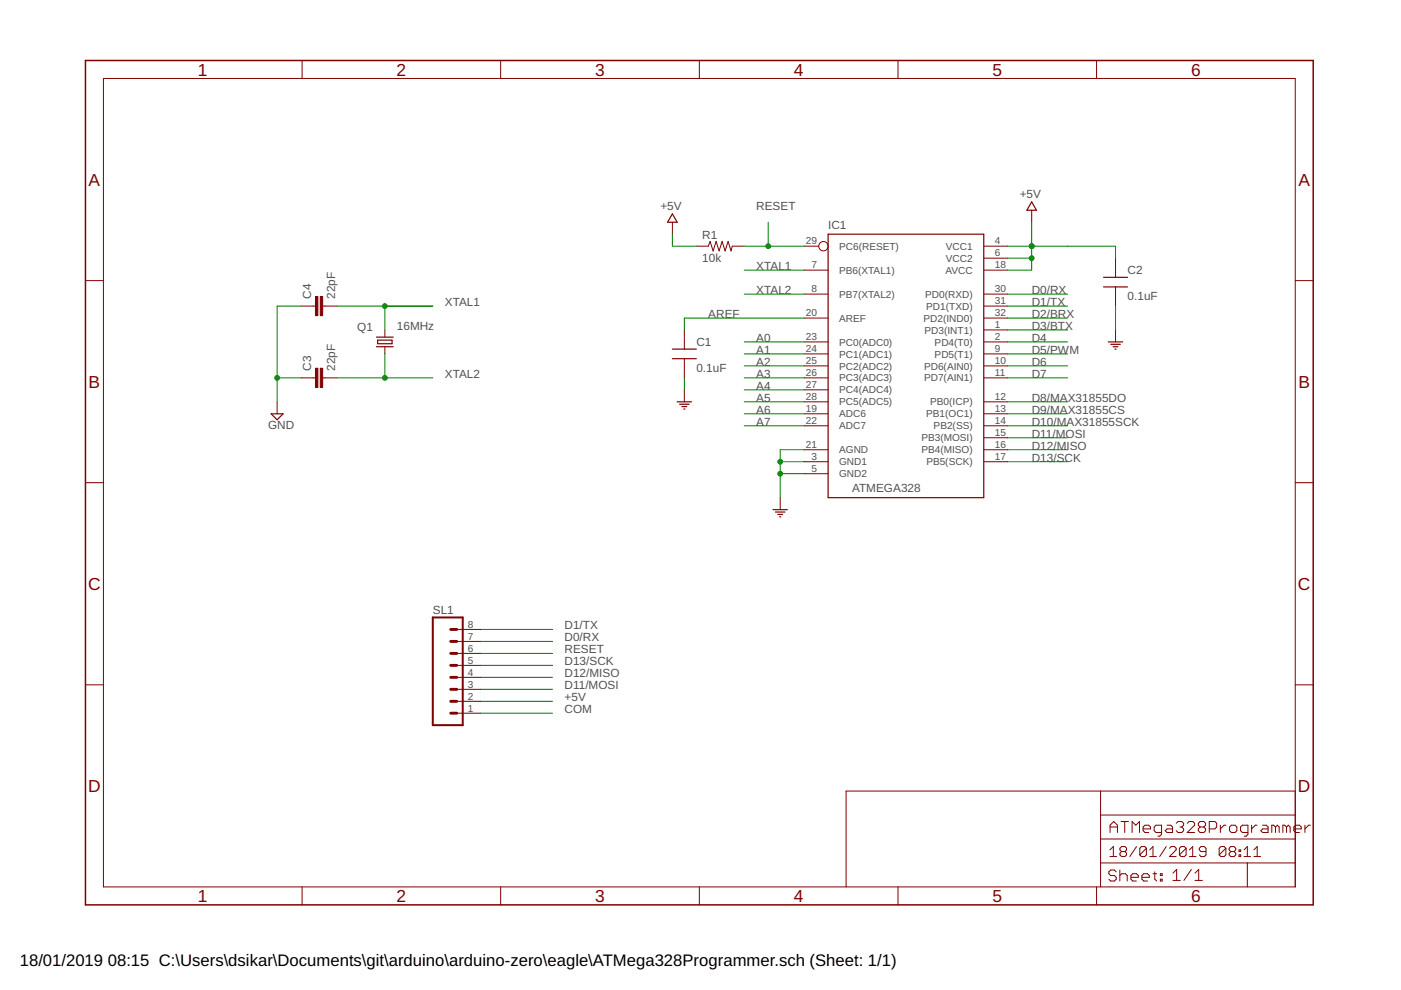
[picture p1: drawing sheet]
<svg xmlns="http://www.w3.org/2000/svg" width="297mm" height="210mm" viewBox="0 0 297 210" stroke-linecap="round" stroke-linejoin="round" font-family="sans-serif">
<g fill="none" stroke="#800000" stroke-width=".21">
<path d="M21.9 16.6h252.7v171.4h-252.7zM64.1 12.8v3.8M106.2 12.8v3.8M148.3 12.8v3.8M190.4 12.8v3.8M232.5 12.8v3.8M18.1 59.5h3.8M142.6 47.1v2.6M147.6 52.2h2.6l.4-1 .6 2 .6-2 .7 2 .6-2 .6 2 .7-2 .6 2 .3-1h2.5M170.5 52.2h3.1M170.5 57.3h5.1M208.6 52.2h5.1"/>
<path d="M208.6 54.7h5.1M208.6 57.3h5.1M218.7 44.6v2.5M236.5 54.7v4.1M274.6 59.5h3.8M63.8 64.9h3.1M68.4 64.9h3.1M81.6 70v1.5M81.6 73.5v1.5M145.1 70v4M145.1 76.1v4M170.5 67.4h5.1"/>
<path d="M170.5 62.4h5.1M170.5 75h5.1M170.5 77.6h5.1M170.5 72.5h5.1M208.6 70h5.1M208.6 67.4h5.1M208.6 64.9h5.1M208.6 62.4h5.1M208.6 75h5.1M208.6 77.6h5.1M208.6 72.5h5.1M236.5 60.8v4.1"/>
<path d="M236.5 70v2.5M58.8 85.2v2.5M63.8 80.1h3.1M68.4 80.1h3.1M145.1 82.7v2.5M170.5 80.1h5.1M170.5 82.7h5.1M170.5 85.2h5.1M170.5 87.7h5.1M170.5 95.4h5.1M170.5 90.3h5.1M170.5 97.9h5.1"/>
<path d="M208.6 80.1h5.1M208.6 85.2h5.1M208.6 87.7h5.1M208.6 95.4h5.1M208.6 90.3h5.1M208.6 97.9h5.1M208.6 92.8h5.1M18.1 102.3h3.8M165.4 105.5v2.6M170.5 100.4h5.1M274.6 102.3h3.8M96.8 138.5h5.1"/>
<path d="M96.8 136h5.1M96.8 133.5h5.1M18.1 145.2h3.8M96.8 151.2h5.1M96.8 148.7h5.1M96.8 146.2h5.1M96.8 143.6h5.1M96.8 141.1h5.1M274.6 145.2h3.8M233.3 167.7v20.3M233.3 177.9h41.3M233.3 172.8h41.3"/>
<path d="M235.4 176.5v-1.5l.7-.8 .8 .8v1.5M235.4 175.3h1.5M237.7 174.2h1.5M238.5 174.2v2.3M240 176.5v-2.3l.8 .8 .8-.8v2.3M241 179.5l-1.5 2.1M242.4 175.7h1.5v-.4l-.4-.3h-.7l-.4 .3v.8l.4 .4h.7M243.1 179.9v1.4l-.4 .3h-.7l-.3-.3M243.1 179.9l-.4-.4h-.7l-.3 .4v1.4M243.1 179.9l-1.4 1.4M246.3 176.5h-1.2l-.4-.4v-.8l.4-.3h1.2v1.9l-.4 .4h-.4M247.3 179.5l-1.4 2.1"/>
<path d="M247.4 175h.8l.4 .3v1.2h-1.2l-.4-.4 .4-.4h1.2M248 179.9l.3-.4h.7l.4 .4v.3l-1.4 1.4h1.4M249.4 174.6l.4-.4h.7l.5 .4v.4l-.5 .3M250.2 175.3h.3M250.5 175.3l.5 .4v.4l-.5 .4h-.7l-.4-.4M251.5 179.9v1.4l-.4 .3h-.7l-.3-.3M251.5 179.9l-.4-.4h-.7l-.3 .4v1.4M251.5 179.9l-1.4 1.4M251.7 174.6l.4-.4h.8l.4 .4v.4l-1.6 1.5h1.6M254.4 175.3h.8M254.4 175.3l-.3-.3v-.4l.3-.4h.8l.4 .4v.4l-.4 .3M254.4 175.3l-.3 .4v.4l.3 .4h.8l.4-.4v-.4l-.4-.4"/>
<path d="M256.4 175.7h1.2l.4-.4v-.7l-.4-.4h-1.2v2.3M258.7 175v1.5M259.9 175h-.4l-.8 .7M259.9 179.9l-.4-.4h-.7l-.3 .4v1.4M259.9 179.9v1.4l-.4 .3h-.7l-.3-.3M259.9 179.9l-1.4 1.4M260.7 175.3l.4-.3h.8l.3 .3v.8l-.3 .4h-.8l-.4-.4zM264.6 176.5h-1.2l-.4-.4v-.8l.4-.3h1.2v1.9l-.4 .4h-.4M265.4 175v1.5M266.5 175h-.4l-.7 .7M267.7 175h.8l.4 .3v1.2h-1.2l-.4-.4 .4-.4h1.2M270.4 175.3l-.4-.3h-.4v1.5"/>
<path d="M270.4 175.3v1.2M270.4 175.3l.4-.3 .4 .3v1.2M272.8 175.3l-.4-.3h-.4v1.5M272.8 175.3v1.2M272.8 175.3l.4-.3 .3 .3v1.2M274.3 175.7h1.6v-.4l-.4-.3h-.8l-.4 .3v.8l.4 .4h.8M274.6 167.7h-95.2v20.3M276.7 175v1.5M277.8 175h-.3l-.8 .7M64.1 188v3.9M106.2 188v3.9M148.3 188v3.9"/>
<path d="M190.4 188v3.9M232.5 188v3.9M233.3 183h41.3M235.3 180.2l.8-.7v2.1M235.3 181.6h1.4M236.7 184.8l-.4-.3h-.8l-.4 .3v.5l.4 .3h.8l.4 .4v.4l-.4 .4h-.8l-.4-.4M237.4 184.5v2.3M237.4 185.6l.4-.3h.8l.4 .3v1.2M237.8 180.6l-.4 .3v.4l.4 .3h.7l.3-.3v-.4l-.3-.3M237.8 180.6l-.4-.4v-.3l.4-.4h.7l.3 .4v.3l-.3 .4M237.8 180.6h.7M239.8 186h1.5v-.4l-.4-.3h-.7l-.4 .3v.8l.4 .4h.7"/>
<path d="M242.1 186h1.6v-.4l-.4-.3h-.8l-.4 .3v.8l.4 .4h.8M243.8 180.2l.7-.7v2.1M243.8 181.6h1.4M244.5 185.3h.7M244.8 184.8v1.6l.4 .4M246 185.3h.4v.3h-.4zM246 186.4h.4v.4h-.4zM248.7 185.1l.8-.8v2.4M248.7 186.7h1.6M252.2 181.6h1.4M252.2 180.2l.7-.7v2.1M252.6 184.3l-1.6 2.4"/>
<path d="M253.4 186.7h1.5M253.4 185.1l.7-.8v2.4M255.7 180.6h-1.1l-.3-.4v-.3l.3-.4h.7l.4 .4v1.4l-.4 .3h-.7l-.3-.3M260.9 180.6l-.3 .3v.4l.3 .3h.7l.4-.3v-.4l-.4-.3M260.9 180.6l-.3-.4v-.3l.3-.4h.7l.4 .4v.3l-.4 .4M260.9 180.6h.7M262.7 181.3h.4v.3h-.4zM262.7 180.2h.4v.4h-.4zM263.8 180.2l.7-.7v2.1M263.8 181.6h1.4M264.5 183v5M265.9 181.6h1.4"/>
<path d="M265.9 180.2l.7-.7v2.1"/>
<circle cx="174.6" cy="52.2" r=".99"/>
</g>
<g fill="none" stroke="#800000" stroke-width=".25">
<path d="M142.6 45.3l1 1.8h-2.1zM175.6 49.7h33v55.8h-33zM218.7 42.8l1.1 1.8h-2.1zM234 58.8h5.1M79.8 73.5h3.6M79.8 71.5h3.6M80.1 72.1h3v.8h-3zM142.6 74h5M142.6 76.1h5M234 60.8h5.1M235 72.5h3M235.5 73h2"/>
<path d="M236 73.5h1M236.4 74h.2M57.5 87.7h2.5l-1.2 1.3zM143.6 85.2h3M144.1 85.7h2M144.6 86.2h1M145 86.7h.2M163.9 108.1h3M164.4 108.6h2M164.9 109.1h1M165.3 109.6h.2"/>
</g>
<path d="M18.1 12.8h260.3v179.1h-260.3z" fill="none" stroke="#800000" stroke-width=".32"/>
<path d="M91.8 130.9h6.3v22.9h-6.3z" fill="none" stroke="#800000" stroke-width=".42"/>
<path d="M95.6 138.5h1.2M95.6 136h1.2M95.6 133.5h1.2M95.6 146.2h1.2M95.6 148.7h1.2M95.6 151.2h1.2M95.6 141.1h1.2M95.6 143.6h1.2" fill="none" stroke="#800000" stroke-width=".61"/>
<g fill="#800000" stroke="#800000" stroke-width=".21">
<path d="M67.9 78.1h.5v4h-.5z"/>
<path d="M66.9 78.1h.5v4h-.5z"/>
<path d="M67.9 62.9h.5v4h-.5z"/>
<path d="M66.9 62.9h.5v4h-.5z"/>
</g>
<g fill="none" stroke="#008000" stroke-width=".21">
<path d="M142.6 49.7v2.5h5M157.8 57.3h12.7M157.8 52.2h12.7M162.9 47.1v5.1M213.7 52.2h22.8v2.5M213.7 54.7h5M218.7 47.1v10.2h-5M63.8 64.9h-5v20.3M71.5 64.9h20.3M81.6 64.9v5.1M81.6 75v5.1M157.8 62.4h12.7"/>
<path d="M157.8 75h12.7M157.8 72.5h12.7M157.8 77.6h12.7M170.5 67.4h-25.4v2.6M213.7 64.9h12.7M213.7 62.4h12.7M213.7 75h12.7M213.7 72.5h12.7M213.7 70h12.7M213.7 67.4h12.7M213.7 77.6h12.7M236.5 64.9v5.1"/>
<path d="M58.8 80.1h5M71.5 80.1h20.3M145.1 80.1v2.6M157.8 80.1h12.7M157.8 82.7h12.7M157.8 85.2h12.7M157.8 87.7h12.7M157.8 90.3h12.7M165.4 97.9h5.1M170.5 95.4h-5.1v10.1M213.7 80.1h12.7M213.7 92.8h12.7"/>
<path d="M213.7 95.4h12.7M213.7 85.2h12.7M213.7 87.7h12.7M213.7 90.3h12.7M213.7 97.9h12.7M165.4 100.4h5.1M101.9 138.5h15.3M101.9 133.5h15.3M101.9 136h15.3M101.9 148.7h15.3M101.9 146.2h15.3M101.9 143.6h15.3"/>
<path d="M101.9 141.1h15.3M101.9 151.2h15.3"/>
</g>
<g fill="#008000" stroke="#008000" stroke-width=".21">
<circle cx="81.6" cy="64.9" r=".51"/>
<circle cx="81.6" cy="80.1" r=".51"/>
<circle cx="218.7" cy="52.2" r=".51"/>
<circle cx="218.7" cy="54.7" r=".51"/>
<circle cx="162.9" cy="52.2" r=".51"/>
<circle cx="165.4" cy="97.9" r=".51"/>
<circle cx="165.4" cy="100.4" r=".51"/>
<circle cx="58.8" cy="80.1" r=".51"/>
</g>
<g font-size="3.7" fill="#800000">
<text x="42" y="16">1</text>
<text x="84.1" y="16">2</text>
<text x="126.2" y="16">3</text>
<text x="168.3" y="16">4</text>
<text x="210.4" y="16">5</text>
<text x="252.5" y="16">6</text>
<text x="18.8" y="39.4">A</text>
<text x="275.3" y="39.4">A</text>
<text x="18.8" y="82.2">B</text>
<text x="275.3" y="82.2">B</text>
<text x="18.7" y="125.1">C</text>
<text x="275.2" y="125.1">C</text>
<text x="18.7" y="167.9">D</text>
<text x="275.2" y="167.9">D</text>
<text x="42" y="191.2">1</text>
<text x="84.1" y="191.2">2</text>
<text x="126.2" y="191.2">3</text>
<text x="168.3" y="191.2">4</text>
<text x="210.4" y="191.2">5</text>
<text x="252.5" y="191.2">6</text>
</g>
<g font-size="3.5">
<text x="4.2" y="204.7">18/01/2019</text>
<text x="22.9" y="204.7">08:15 C:\Users\dsikar\Documents\git\arduino\arduino-zero\eagle\ATMega328Programmer.sch (Sheet: 1/1)</text>
</g>
<g font-size="2.5" fill="#505050">
<text x="140" y="44.6">+5V</text>
<text x="160.3" y="44.6">RESET</text>
<text x="216.2" y="42">+5V</text>
<text x="148.9" y="50.7">R1</text>
<text x="175.6" y="48.6">IC1</text>
<text x="148.9" y="55.5">10k</text>
<text x="160.3" y="57.3">XTAL1</text>
<text x="239.1" y="58">C2</text>
<text x="66" y="63.4" transform="rotate(-90 66 63.4)">C4</text>
<text x="71.1" y="63.4" transform="rotate(-90 71.1 63.4)">22pF</text>
<text x="94.3" y="64.9">XTAL1</text>
<text x="160.3" y="62.3">XTAL2</text>
<text x="218.7" y="64.9">D1/TX</text>
<text x="218.7" y="62.3">D0/RX</text>
<text x="239.1" y="63.6">0.1uF</text>
<text x="75.7" y="70.2">Q1</text>
<text x="84.1" y="70">16MHz</text>
<text x="150.2" y="67.4">AREF</text>
<text x="218.7" y="70">D3/BTX</text>
<text x="218.7" y="67.4">D2/BRX</text>
<text x="147.6" y="73.3">C1</text>
<text x="160.3" y="77.6">A2</text>
<text x="160.3" y="75">A1</text>
<text x="160.3" y="72.5">A0</text>
<text x="218.7" y="75">D5/PWM</text>
<text x="218.7" y="72.5">D4</text>
<text x="218.7" y="77.6">D6</text>
<text x="66" y="78.6" transform="rotate(-90 66 78.6)">C3</text>
<text x="71.1" y="78.6" transform="rotate(-90 71.1 78.6)">22pF</text>
<text x="94.3" y="80.1">XTAL2</text>
<text x="147.6" y="78.9">0.1uF</text>
<text x="160.3" y="80.1">A3</text>
<text x="160.3" y="82.7">A4</text>
<text x="218.7" y="80.1">D7</text>
<text x="160.3" y="85.2">A5</text>
<text x="160.3" y="87.7">A6</text>
<text x="218.7" y="85.2">D8/MAX31855DO</text>
<text x="218.7" y="87.7">D9/MAX31855CS</text>
<text x="56.8" y="90.9">GND</text>
<text x="160.3" y="90.3">A7</text>
<text x="218.7" y="92.8">D11/MOSI</text>
<text x="218.7" y="95.4">D12/MISO</text>
<text x="218.7" y="90.3">D10/MAX31855SCK</text>
<text x="218.7" y="97.9">D13/SCK</text>
<text x="180.7" y="104.2">ATMEGA328</text>
<text x="91.8" y="130.1">SL1</text>
<text x="119.7" y="133.4">D1/TX</text>
<text x="119.7" y="136">D0/RX</text>
<text x="119.7" y="138.5">RESET</text>
<text x="119.7" y="141.1">D13/SCK</text>
<text x="119.7" y="143.6">D12/MISO</text>
<text x="119.7" y="146.1">D11/MOSI</text>
<text x="119.7" y="148.7">+5V</text>
<text x="119.7" y="151.2">COM</text>
</g>
<g font-size="2.1" fill="#505050">
<text x="170.9" y="51.8">29</text>
<text x="177.9" y="53">PC6(RESET)</text>
<text x="200.6" y="53">VCC1</text>
<text x="210.9" y="51.8">4</text>
<text x="172" y="56.9">7</text>
<text x="177.9" y="58">PB6(XTAL1)</text>
<text x="200.5" y="58">AVCC</text>
<text x="200.6" y="55.5">VCC2</text>
<text x="210.9" y="54.4">6</text>
<text x="210.9" y="56.9">18</text>
<text x="172" y="62">8</text>
<text x="177.9" y="63.1">PB7(XTAL2)</text>
<text x="196.2" y="63.1">PD0(RXD)</text>
<text x="196.4" y="65.6">PD1(TXD)</text>
<text x="210.9" y="64.5">31</text>
<text x="210.9" y="62">30</text>
<text x="170.9" y="67.1">20</text>
<text x="177.9" y="68.2">AREF</text>
<text x="195.8" y="68.2">PD2(IND0)</text>
<text x="196" y="70.7">PD3(INT1)</text>
<text x="210.9" y="69.6">1</text>
<text x="210.9" y="67.1">32</text>
<text x="170.9" y="74.7">24</text>
<text x="170.9" y="77.2">25</text>
<text x="170.9" y="72.1">23</text>
<text x="177.9" y="75.8">PC1(ADC1)</text>
<text x="177.9" y="73.3">PC0(ADC0)</text>
<text x="198.2" y="73.3">PD4(T0)</text>
<text x="198.2" y="75.8">PD5(T1)</text>
<text x="210.9" y="72.1">2</text>
<text x="210.9" y="74.7">9</text>
<text x="210.9" y="77.2">10</text>
<text x="170.9" y="79.8">26</text>
<text x="170.9" y="82.3">27</text>
<text x="177.9" y="78.3">PC2(ADC2)</text>
<text x="177.9" y="80.9">PC3(ADC3)</text>
<text x="177.9" y="83.4">PC4(ADC4)</text>
<text x="195.9" y="78.3">PD6(AIN0)</text>
<text x="195.9" y="80.9">PD7(AIN1)</text>
<text x="210.9" y="79.8">11</text>
<text x="170.9" y="84.8">28</text>
<text x="170.9" y="87.4">19</text>
<text x="170.9" y="89.9">22</text>
<text x="177.9" y="86">PC5(ADC5)</text>
<text x="177.9" y="88.5">ADC6</text>
<text x="196.4" y="88.5">PB1(OC1)</text>
<text x="197.2" y="86">PB0(ICP)</text>
<text x="210.9" y="84.8">12</text>
<text x="210.9" y="87.4">13</text>
<text x="210.9" y="89.9">14</text>
<text x="170.9" y="95">21</text>
<text x="177.9" y="91">ADC7</text>
<text x="195.3" y="93.6">PB3(MOSI)</text>
<text x="198" y="91">PB2(SS)</text>
<text x="210.9" y="92.5">15</text>
<text x="210.9" y="95">16</text>
<text x="172" y="100.1">5</text>
<text x="172" y="97.5">3</text>
<text x="177.9" y="96.1">AGND</text>
<text x="177.9" y="101.2">GND2</text>
<text x="177.9" y="98.7">GND1</text>
<text x="195.3" y="96.1">PB4(MISO)</text>
<text x="196.4" y="98.7">PB5(SCK)</text>
<text x="210.9" y="97.5">17</text>
<text x="99.2" y="135.6">7</text>
<text x="99.2" y="133.1">8</text>
<text x="99.2" y="143.3">4</text>
<text x="99.2" y="140.7">5</text>
<text x="99.2" y="138.2">6</text>
<text x="99.2" y="148.3">2</text>
<text x="99.2" y="145.8">3</text>
<text x="99.2" y="150.9">1</text>
</g>
</svg>
